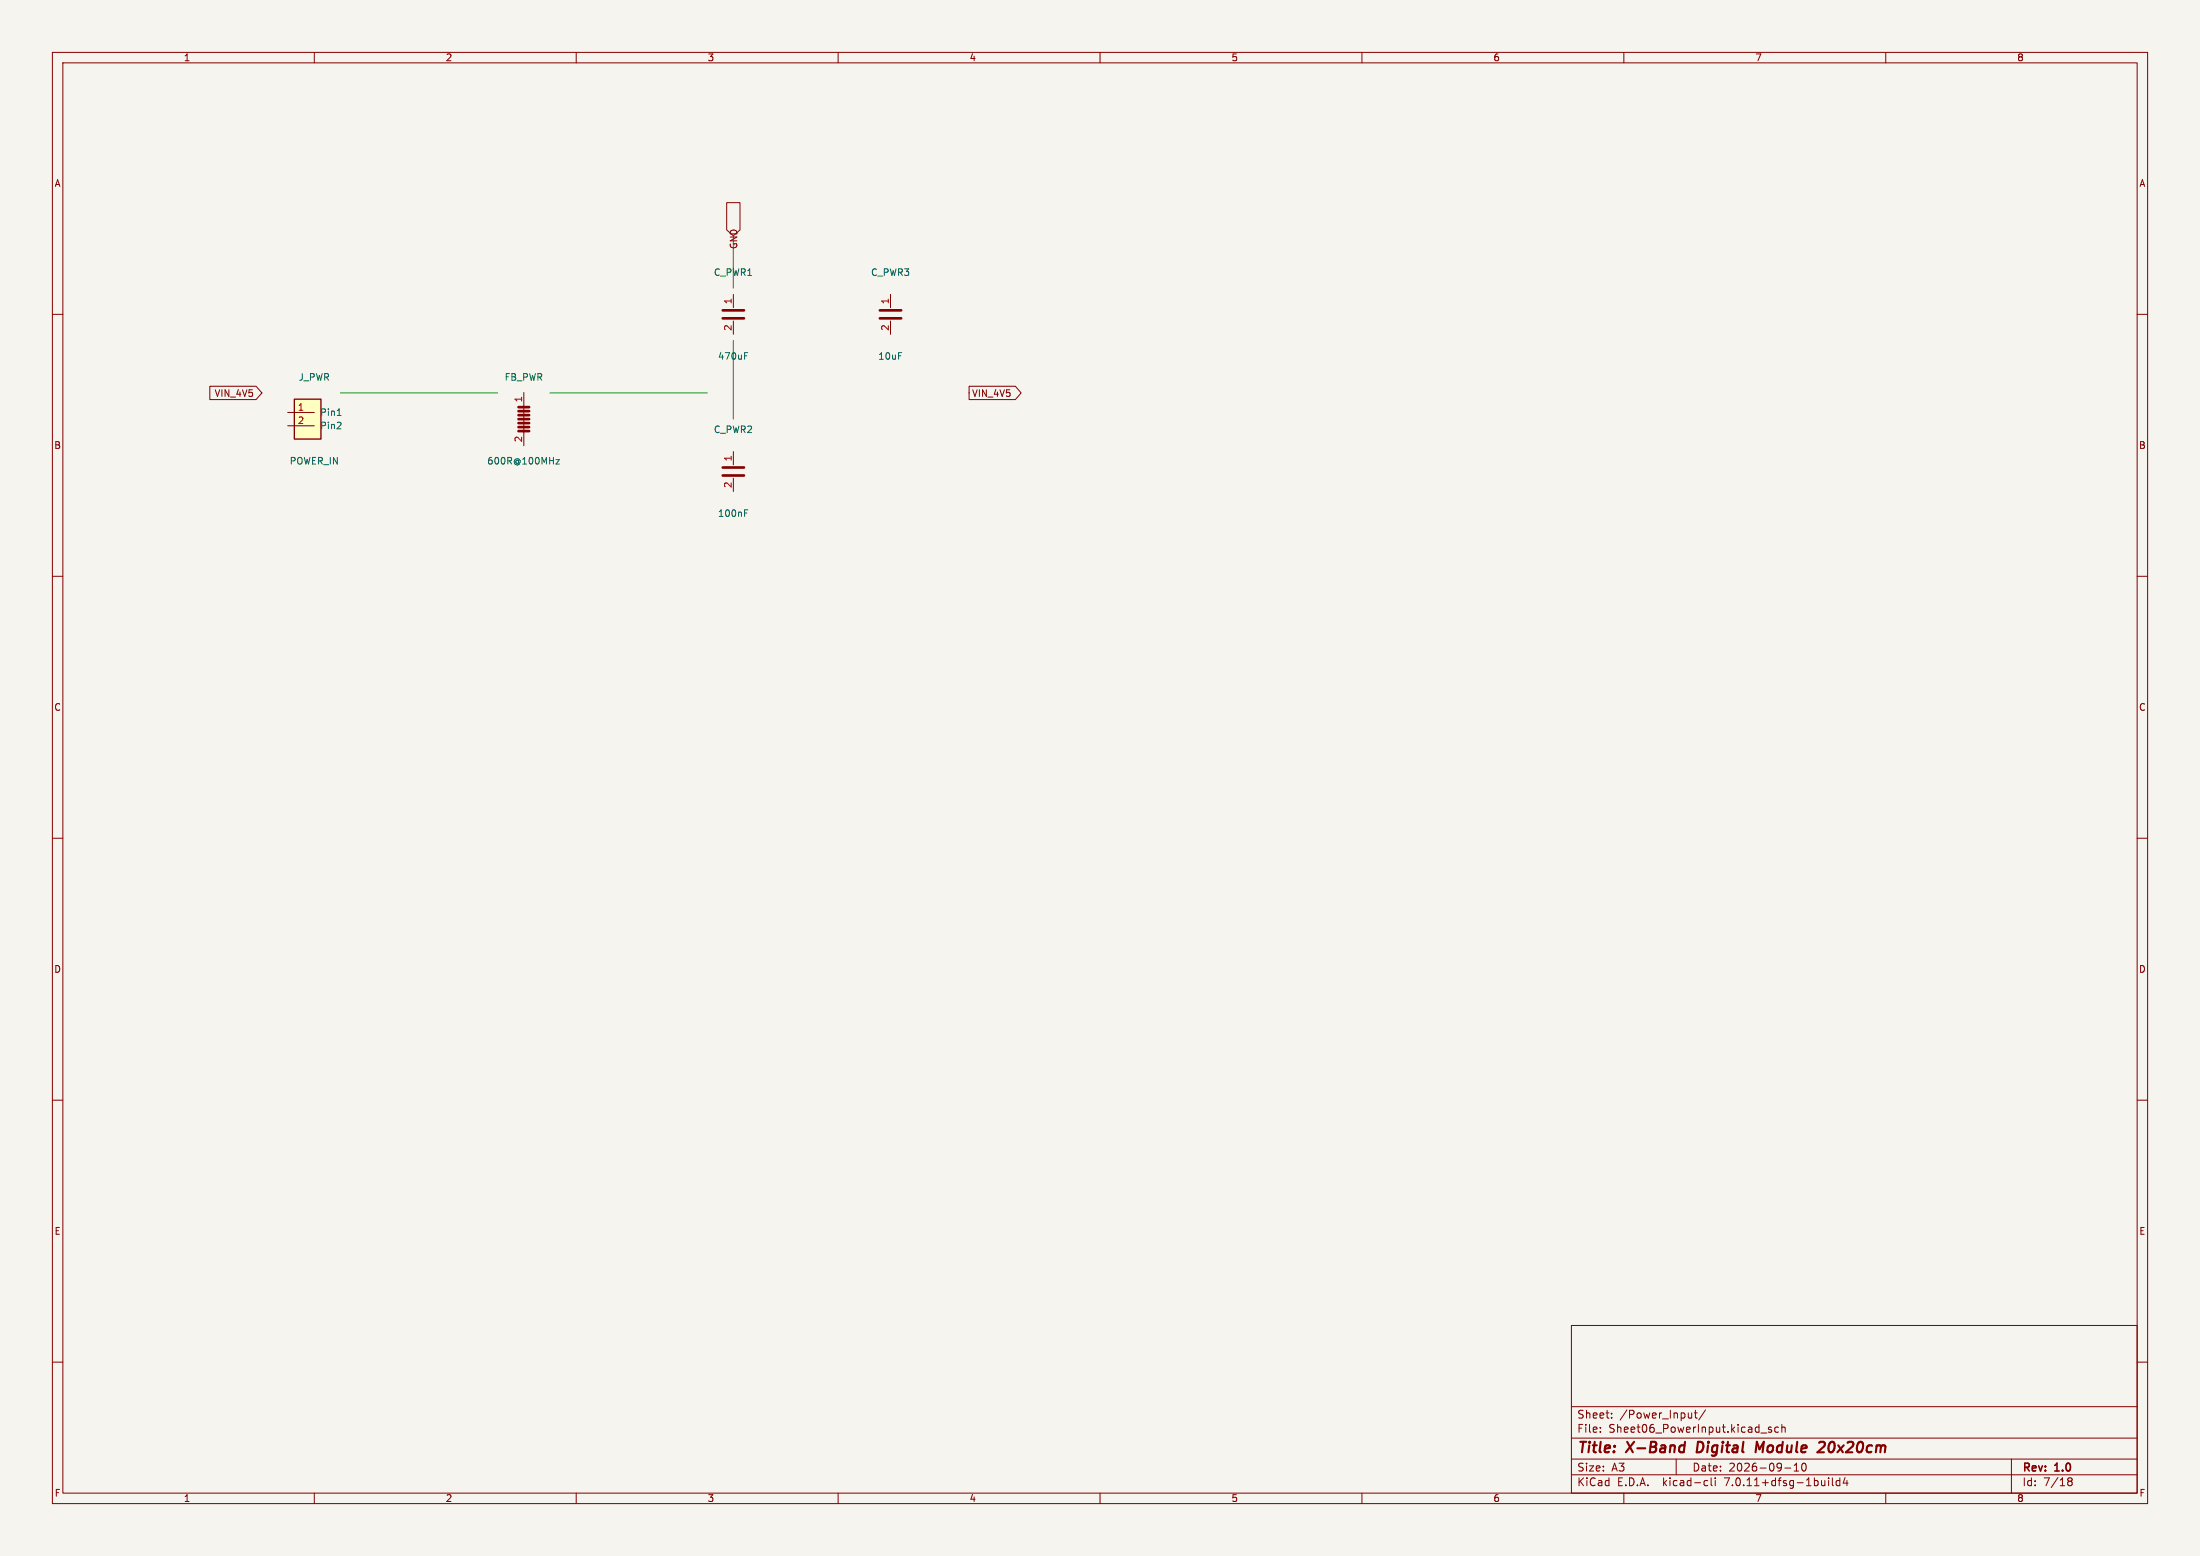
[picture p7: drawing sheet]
(kicad_sch (version 20230121) (generator eeschema)
 (paper "A3")
 (title_block
  (title "X-Band Digital Module 20x20cm")
  (date "2026-09-10")
  (rev "1.0"))
 (lib_symbols
  (symbol "Device:C" (pin_names (offset 0.254)) (in_bom yes) (on_board yes)
   (property "Reference" "C" (at 0.635 2.54 0) (effects (font (size 1.27 1.27))))
   (property "Value" "C" (at 0.635 -2.54 0) (effects (font (size 1.27 1.27))))
   (property "Footprint" "" (at 0.9652 0 0) (effects (font (size 1.27 1.27)) hide))
   (property "Datasheet" "~" (at 0 0 0) (effects (font (size 1.27 1.27)) hide))
   (symbol "C_0_1" (polyline (pts (xy -2.032 -0.762) (xy 2.032 -0.762)) (stroke (width 0.508) (type default)) (fill (type none))) (polyline (pts (xy -2.032 0.762) (xy 2.032 0.762)) (stroke (width 0.508) (type default)) (fill (type none))))
   (symbol "C_1_1" (pin passive line (at 0 3.81 270) (length 2.54) (name "~" (effects (font (size 1.27 1.27)))) (number "1" (effects (font (size 1.27 1.27))))) (pin passive line (at 0 -3.81 90) (length 2.54) (name "~" (effects (font (size 1.27 1.27)))) (number "2" (effects (font (size 1.27 1.27)))))))
  (symbol "Device:FerriteBead" (pin_names (offset 1.016)) (in_bom yes) (on_board yes)
   (property "Reference" "FB" (at 0 2.54 0) (effects (font (size 1.27 1.27))))
   (property "Value" "FerriteBead" (at 0 -2.54 0) (effects (font (size 1.27 1.27))))
   (property "Footprint" "" (at 0 0 0) (effects (font (size 1.27 1.27)) hide))
   (property "Datasheet" "~" (at 0 0 0) (effects (font (size 1.27 1.27)) hide))
   (symbol "FerriteBead_0_1" (polyline (pts (xy 0 -2.54) (xy 0 2.54)) (stroke (width 0) (type default)) (fill (type none))) (polyline (pts (xy -1.016 -2.286) (xy 1.016 -2.286)) (stroke (width 0.508) (type default)) (fill (type none))) (polyline (pts (xy -1.016 -1.524) (xy 1.016 -1.524)) (stroke (width 0.508) (type default)) (fill (type none))) (polyline (pts (xy -1.016 -0.762) (xy 1.016 -0.762)) (stroke (width 0.508) (type default)) (fill (type none))) (polyline (pts (xy -1.016 0) (xy 1.016 0)) (stroke (width 0.508) (type default)) (fill (type none))) (polyline (pts (xy -1.016 0.762) (xy 1.016 0.762)) (stroke (width 0.508) (type default)) (fill (type none))) (polyline (pts (xy -1.016 1.524) (xy 1.016 1.524)) (stroke (width 0.508) (type default)) (fill (type none))) (polyline (pts (xy -1.016 2.286) (xy 1.016 2.286)) (stroke (width 0.508) (type default)) (fill (type none))))
   (symbol "FerriteBead_1_1" (pin passive line (at 0 5.08 270) (length 2.54) (name "~" (effects (font (size 1.27 1.27)))) (number "1" (effects (font (size 1.27 1.27))))) (pin passive line (at 0 -5.08 90) (length 2.54) (name "~" (effects (font (size 1.27 1.27)))) (number "2" (effects (font (size 1.27 1.27)))))))
  (symbol "power:GND" (power) (pin_names (offset 0)) (in_bom yes) (on_board yes)
   (property "Reference" "#PWR" (at 0 -6.35 0) (effects (font (size 1.27 1.27)) hide))
   (property "Value" "GND" (at 0 -3.81 0) (effects (font (size 1.27 1.27))))
   (symbol "GND_0_1" (polyline (pts (xy 0 0) (xy 0 -1.27) (xy 1.27 -1.27) (xy 0 -2.54) (xy -1.27 -1.27) (xy 0 -1.27)) (stroke (width 0) (type default)) (fill (type none))))
   (symbol "GND_1_1" (pin power_in line (at 0 0 270) (length 0) (name "GND" (effects (font (size 1.27 1.27)))) (number "1" (effects (font (size 1.27 1.27)))))))
  (symbol "power:+4V5" (power) (pin_names (offset 0)) (in_bom yes) (on_board yes)
   (property "Reference" "#PWR" (at 0 -3.81 0) (effects (font (size 1.27 1.27)) hide))
   (property "Value" "+4V5" (at 0 3.81 0) (effects (font (size 1.27 1.27))))
   (symbol "+4V5_0_1" (polyline (pts (xy -0.762 1.27) (xy 0 2.54)) (stroke (width 0) (type default)) (fill (type none))) (polyline (pts (xy 0 0) (xy 0 2.54)) (stroke (width 0) (type default)) (fill (type none))) (polyline (pts (xy 0 2.54) (xy 0.762 1.27)) (stroke (width 0) (type default)) (fill (type none))))
   (symbol "+4V5_1_1" (pin power_in line (at 0 0 90) (length 0) (name "+4V5" (effects (font (size 1.27 1.27)))) (number "1" (effects (font (size 1.27 1.27)))))))
  (symbol "Connector_Generic:Conn_01x02" (pin_names (offset 1.016)) (in_bom yes) (on_board yes)
   (property "Reference" "J" (at 0 3.81 0) (effects (font (size 1.27 1.27))))
   (property "Value" "Conn_01x02" (at 0 -3.81 0) (effects (font (size 1.27 1.27))))
   (symbol "Conn_01x02_0_1" (rectangle (start -3.81 3.81) (end 1.27 -3.81) (stroke (width 0.254) (type default)) (fill (type background))))
   (symbol "Conn_01x02_1_1" (pin passive line (at -5.08 1.27 0) (length 5.08) (name "Pin1" (effects (font (size 1.27 1.27)))) (number "1" (effects (font (size 1.27 1.27))))) (pin passive line (at -5.08 -1.27 0) (length 5.08) (name "Pin2" (effects (font (size 1.27 1.27)))) (number "2" (effects (font (size 1.27 1.27))))))))
 (symbol (lib_id "Connector_Generic:Conn_01x02") (at 60 80 0) (unit 1) (in_bom yes) (on_board yes)
  (property "Reference" "J_PWR" (at 60 72 0) (effects (font (size 1.27 1.27))))
  (property "Value" "POWER_IN" (at 60 88 0) (effects (font (size 1.27 1.27))))
  (property "Footprint" "Connector_PinHeader_2.54mm:PinHeader_1x02_P2.54mm_Vertical" (at 60 80 0) (effects (font (size 1.27 1.27)) hide)) (pin "1") (pin "2"))
 (symbol (lib_id "Device:FerriteBead") (at 100 80 0) (unit 1) (in_bom yes) (on_board yes)
  (property "Reference" "FB_PWR" (at 100 72 0) (effects (font (size 1.27 1.27))))
  (property "Value" "600R@100MHz" (at 100 88 0) (effects (font (size 1.27 1.27))))
  (property "Footprint" "Inductor_SMD:L_0805_2012Metric" (at 100 80 0) (effects (font (size 1.27 1.27)) hide)) (pin "1") (pin "2"))
 (symbol (lib_id "Device:C") (at 140 60 0) (unit 1) (in_bom yes) (on_board yes)
  (property "Reference" "C_PWR1" (at 140 52 0) (effects (font (size 1.27 1.27))))
  (property "Value" "470uF" (at 140 68 0) (effects (font (size 1.27 1.27))))
  (property "Footprint" "Capacitor_SMD:CP_EIA-7343-43_P5.00mm" (at 140 60 0) (effects (font (size 1.27 1.27)) hide)) (pin "1") (pin "2"))
 (symbol (lib_id "Device:C") (at 140 90 0) (unit 1) (in_bom yes) (on_board yes)
  (property "Reference" "C_PWR2" (at 140 82 0) (effects (font (size 1.27 1.27))))
  (property "Value" "100nF" (at 140 98 0) (effects (font (size 1.27 1.27))))
  (property "Footprint" "Capacitor_SMD:C_0402_1005Metric" (at 140 90 0) (effects (font (size 1.27 1.27)) hide)) (pin "1") (pin "2"))
 (symbol (lib_id "Device:C") (at 170 60 0) (unit 1) (in_bom yes) (on_board yes)
  (property "Reference" "C_PWR3" (at 170 52 0) (effects (font (size 1.27 1.27))))
  (property "Value" "10uF" (at 170 68 0) (effects (font (size 1.27 1.27))))
  (property "Footprint" "Capacitor_SMD:C_0805_2012Metric" (at 170 60 0) (effects (font (size 1.27 1.27)) hide)) (pin "1") (pin "2"))
 (wire (pts (xy 65 75) (xy 95 75)) (stroke (width 0) (type default)))
 (wire (pts (xy 105 75) (xy 135 75)) (stroke (width 0) (type default)))
 (wire (pts (xy 140 55) (xy 140 45)) (stroke (width 0) (type default)))
 (wire (pts (xy 140 65) (xy 140 80)) (stroke (width 0) (type default)))
 (global_label "VIN_4V5" (shape input) (at 50 75 180) (effects (font (size 1.27 1.27)) (justify right)))
 (global_label "VIN_4V5" (shape output) (at 185 75 0) (effects (font (size 1.27 1.27)) (justify left)))
 (global_label "GND" (shape input) (at 140 45 90) (effects (font (size 1.27 1.27)) (justify right)))
 (sheet_instances (path "" (page "1"))))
